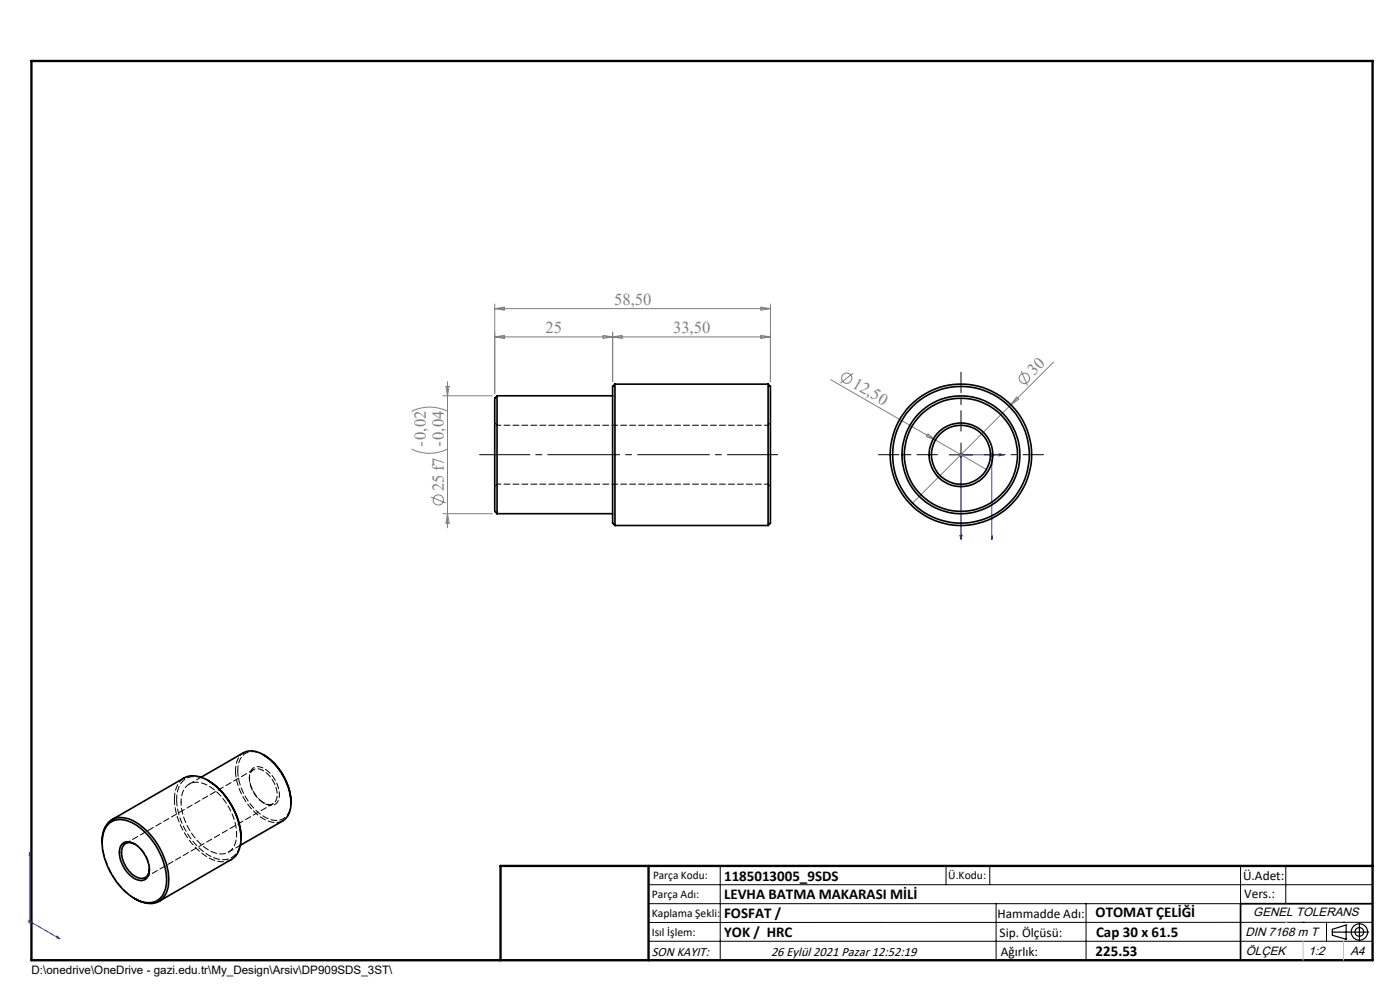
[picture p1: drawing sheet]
<svg xmlns="http://www.w3.org/2000/svg" width="297mm" height="210mm" viewBox="0 0 297 210" stroke-linecap="round" stroke-linejoin="round" font-family="sans-serif">
<g fill="none" stroke="#808080" stroke-width=".21">
<path d="M105 64.5v19M105 65.5h58.4M105 65.5l2-.4v.7zM105 71.5l2-.4v.7zM105 71.5h58.4M128 71.1l3.9 .7v-.7l-3.9 .7zM130 70.5v10.5M161.4 65.1l2 .4-2 .3zM161.4 71.1l2 .4-2 .3zM163.4 64.5v16.5M180.9 79.2l-2.6 2.1M216.6 78.7l1.4 3.1"/>
<path d="M223.6 76.8l-30.3 30.3M87.3 95.2a8.3 8.3 0 0 0 7.6 0M87.3 87.3a8.3 8.3 0 0 1 7.6 0M93.9 84h10.6M94.6 82h.7l-.4 2zM94.9 81v31M176.2 80.5l33.1 19.1M196.9 92.1l1.5 1.2-1.9-.7zM203.3 96.5h1.1M203.5 96.1l.7 .7M203.9 96v1M204.2 96.1l-.7 .7"/>
<path d="M209.9 96.5h1.1M210.1 96.1l.7 .7M210.4 96v1M210.8 96.1l-.7 .7M215.7 84.2l.4 .5-1.6 1.2zM91.4 105.4l3.1 1.3M93.9 109h10.6M94.9 109l.4 2h-.7zM5.9 195.5h.9M6 195.1l.7 .7M6.3 195v1M6.7 195.1l-.7 .7"/>
<circle cx="179.6" cy="80.2" r="1.1"/>
<circle cx="217.3" cy="80.3" r="1.1"/>
<circle cx="93" cy="106" r="1.1"/>
</g>
<g fill="none" stroke="#000" stroke-width=".25">
<path d="M282.6 197.7h7.8M282.6 197.1l3-.9v3l-3-.8zM288.4 195.8v3.8M106.2 203.7h185"/>
<circle cx="288.4" cy="197.7" r="1.74"/>
<circle cx="288.4" cy="197.7" r=".93"/>
</g>
<path d="M210.4 96.2v.5zM210.4 96.5h.1M210.4 96.5v18M211.9 96.2l1 .3-1 .2zM212.9 96.5h-9v18M203.6 113.6h.5l-.2 .9zM210.4 114.5v-.9v.9M6.3 180.8l.2 .8-.3-.2zM6.3 180.8v14.7l6.4 3.6M12.1 198.6l.6 .5-.6-.1z" fill="none" stroke="#00f" stroke-width=".21"/>
<path d="M198.9 96.5h-12.5M203.9 91.5v-12.5M208.9 96.5h12.5M203.9 101.5v12.5" fill="none" stroke="#000" stroke-width=".21" stroke-dasharray="15.2 1.3 1.3 1.3" stroke-dashoffset="10.9"/>
<path d="M101.7 96.5h63.3" fill="none" stroke="#000" stroke-width=".21" stroke-dasharray="15.2 1.3 1.3 1.3" stroke-dashoffset="4.6"/>
<g fill="none" stroke="#000" stroke-width=".21">
<path d="M201.4 96.5h4.9M203.9 94v5M137.6 187.7h153.6M137.6 191.7h153.6M137.6 199.7h153.6M152.8 183.7v20M200.7 183.7v4M210 183.7v4M211.3 191.7v12M230.4 191.7v12M263.2 183.7v20M272.8 183.7v8"/>
<path d="M276.4 195.6h.1M281.4 195.6v4.1M285 195.6h.1M291.2 195.6l-153.6 .1"/>
</g>
<path d="M291.2 191.7h-28v12" fill="none" stroke="#000" stroke-width=".35"/>
<path d="M6.7 12.9h284.5v190.8h-284.5zM137.6 183.7v20M291.2 183.7h-185v20" fill="none" stroke="#000" stroke-width=".5"/>
<path d="M276.4 199.7v4M285 199.7v4" fill="none" stroke="#c0c0c0" stroke-width=".21"/>
<path d="M272.8 195.6h.1" fill="none" stroke="#c0c0c0" stroke-width=".25"/>
<g fill="#00f">
<path d="M210.4 96.2v.5zM210.4 113.6v.9z"/>
<path d="M12.1 198.6l.6 .5-.6-.1zM6.3 180.8l.2 .8-.3-.2z"/>
<path d="M211.9 96.2v.5l1-.2zM203.6 113.6l.3 .9 .2-.9z"/>
</g>
<g fill="none" stroke="#000" stroke-width=".35">
<path d="M105.4 84v25M105.4 84l-.4 .5v24l.4 .5M105.4 84h24.6M130.5 81.5l-.5 .5v29l.5 .5M130.5 81.5v30M130.5 81.5h32.4M162.9 81.5v30M162.9 81.5l.5 .5v29l-.5 .5M105.4 109h24.6M130.5 111.5h32.4M21.7 178.7a4.8 4.8 0 0 1 2.7-5.1 6.5 6.5 0 0 1 6 2 15.2 15.2 0 0 1 5.3 12.1 4 4 0 0 1-5.7 3.6l-1.5-.7M22.8 175.1a4.1 4.1 0 0 1 5.2-.6 14.7 14.7 0 0 1 7.3 13.2 3.9 3.9 0 0 1-5.3 3.5 13.9 13.9 0 0 1-7.7-8.8 8.5 8.5 0 0 1 .2-7z"/>
<path d="M23.7 173.9l15.4-8.9a5.8 5.8 0 0 1 6.2 1.4 15.3 15.3 0 0 1 5.7 12.5 4.2 4.2 0 0 1-2 3.4l-15.3 8.9M25.9 179a2.36 2.36 0 0 1 3.3 .4 6.6 6.6 0 0 1 2.3 6.2 1.9 1.9 0 0 1-3 .8 6.7 6.7 0 0 1-3-6.6zM28.6 179.1a1.78 1.78 0 0 0-2-.1 1.78 1.78 0 0 0-.8 1.8 6 6 0 0 0 4 5.5 1.72 1.72 0 0 0 1.9-1.9M42.7 164.9l9-5.2a4.6 4.6 0 0 1 4.8 .8 12.8 12.8 0 0 1 5.2 10.8 3.7 3.7 0 0 1-1.7 2.8l-9 5.2M44.1 165.5a15.2 15.2 0 0 1 7 12.3M55.8 160.1a12.5 12.5 0 0 1 5.9 10.2"/>
<circle cx="203.8" cy="96.5" r="15"/>
<circle cx="203.8" cy="96.5" r="12"/>
<circle cx="203.8" cy="96.5" r="12.5"/>
<circle cx="203.8" cy="96.5" r="6.7"/>
<circle cx="203.8" cy="96.5" r="6.3"/>
<circle cx="203.9" cy="96.5" r="14.5"/>
</g>
<path d="M105.5 90.2l-.5-.5M163.5 89.7l-.5 .5M105 103.2l.5-.5M163 102.7l.5 .5" fill="none" stroke="#000" stroke-width=".21" stroke-dasharray="1.3 .6" stroke-dashoffset=".4"/>
<path d="M163 90.2h-57.5M105.5 102.7h57.5" fill="none" stroke="#000" stroke-width=".21" stroke-dasharray="1.3 .6" stroke-dashoffset=".5"/>
<path d="M28.8 179.1l-.3-.1M52.9 164.9v.3M55.9 170.3l.2 .1M28.7 190.7a15.6 15.6 0 0 1-7-12.3M31.7 184.5v-.3" fill="none" stroke="#000" stroke-width=".21" stroke-dasharray="1.3 .6"/>
<path d="M37 169.6a15.4 15.4 0 0 0 7.8 12.6 4.6 4.6 0 0 0 4.3 .1M50.4 163.5a3.6 3.6 0 0 1 2.7-4 4.9 4.9 0 0 1 3 .7M53.8 163.3l-27.1 15.6M30.8 186.1l27.1-15.6" fill="none" stroke="#000" stroke-width=".21" stroke-dasharray="1.3 .6" stroke-dashoffset=".2"/>
<path d="M39.1 165a4.9 4.9 0 0 0-2.1 4.6M50 163.5a12.6 12.6 0 0 0 7 10.7 3.6 3.6 0 0 0 3-.1M51.1 177.5a4.5 4.5 0 0 1-2.7 4.7 7.1 7.1 0 0 1-6.5-2.6 15.3 15.3 0 0 1-4.4-10" fill="none" stroke="#000" stroke-width=".21" stroke-dasharray="1.3 .6" stroke-dashoffset="-.1"/>
<path d="M51.7 159.7a4 4 0 0 0-1.7 3.8M37.5 169.6a4.5 4.5 0 0 1 2.7-4.7 5.5 5.5 0 0 1 4.1 .7M31.7 184.4a6.4 6.4 0 0 0-3.1-5.3" fill="none" stroke="#000" stroke-width=".21" stroke-dasharray="1.3 .6" stroke-dashoffset=".3"/>
<path d="M38.4 170.1a3.7 3.7 0 0 1 2.7-4.1 7.2 7.2 0 0 1 6 3.2 11.4 11.4 0 0 1 2.8 9.6 3.3 3.3 0 0 1-4.9 1.9 12.8 12.8 0 0 1-6.6-10.6M52.9 165.2a1.82 1.82 0 0 1 1-2 1.82 1.82 0 0 1 2.1 .4 6.1 6.1 0 0 1 2.6 6 1.78 1.78 0 0 1-2.9 .6 6.6 6.6 0 0 1-2.8-5" fill="none" stroke="#000" stroke-width=".21" stroke-dasharray="1.3 .6" stroke-dashoffset=".6"/>
<path d="M42.7 164.9l-2.6 1.4M61.7 170a3.6 3.6 0 0 1-2.7 4 7.3 7.3 0 0 1-5.9-3.4 12.4 12.4 0 0 1-2.7-7.1M48.5 180.8l2.5-1.5" fill="none" stroke="#000" stroke-width=".21" stroke-dasharray="1.3 .6" stroke-dashoffset=".1"/>
<path d="M52.9 164.9a6.6 6.6 0 0 0 4.2 5.9 1.87 1.87 0 0 0 2.2-2.2 6.6 6.6 0 0 0-4.2-5.9 1.87 1.87 0 0 0-2.2 2.2" fill="none" stroke="#000" stroke-width=".21" stroke-dasharray="1.3 .6" stroke-dashoffset=".7"/>
<g font-size="3.5" fill="#808080">
<text x="130.3" y="64.6">58,50</text>
<text x="115.7" y="70.6">25</text>
<text x="142.8" y="70.6">33,50</text>
<text x="180.6" y="82.1" transform="rotate(30 180.6 82.1)">12,50</text>
<text x="219.4" y="79.8" transform="rotate(-45 219.4 79.8)">30</text>
<text x="90.3" y="94.8" transform="rotate(-90 90.3 94.8)">-0,02</text>
<text x="94.1" y="104.2" transform="rotate(-90 94.1 104.2)">25 f7 -0,04</text>
</g>
<g font-size="3.2">
<text x="153.6" y="190.8">LEVHA BATMA MAKARASI MİLİ</text>
<text x="153.6" y="186.8">1185013005_9SDS</text>
<text x="153.6" y="194.8">FOSFAT /</text>
<text x="232.4" y="194.5">OTOMAT ÇELİĞİ</text>
<text x="153.6" y="198.8">YOK / HRC</text>
<text x="232.4" y="202.8">225.53</text>
<text x="232.5" y="198.8">Cap 30 x 61.5</text>
</g>
<g font-size="2.8">
<text x="263.7" y="186.7">Ü.Adet:</text>
<text x="263.9" y="190.5">Vers.:</text>
<text x="211.6" y="194.8">Hammadde Adı:</text>
<text x="138.3" y="202.8">SON KAYIT:</text>
<text x="163.6" y="202.8">26 Eylül 2021 Pazar 12:52:19</text>
<text x="212.1" y="198.7">Sip. Ölçüsü:</text>
<text x="212.3" y="202.7">Ağırlık:</text>
</g>
<g font-size="2.6">
<text x="265.9" y="194.4">GENEL TOLERANS</text>
<text x="264.2" y="198.5">DIN 7168 m T</text>
<text x="264.3" y="202.6">ÖLÇEK</text>
<text x="277.6" y="202.6">1:2</text>
<text x="286.5" y="202.6">A4</text>
</g>
<g font-size="2.5">
<text x="138.3" y="190.5">Parça Adı:</text>
<text x="138.5" y="186.5">Parça Kodu:</text>
<text x="201.2" y="186.5">Ü.Kodu:</text>
<text x="138.3" y="194.5">Kaplama Şekli:</text>
<text x="138.3" y="198.6">Isıl İşlem:</text>
<text x="6.7" y="206.7">D:\onedrive\OneDrive - gazi.edu.tr\My_Design\Arsiv\DP909SDS_3ST\</text>
</g>
</svg>
